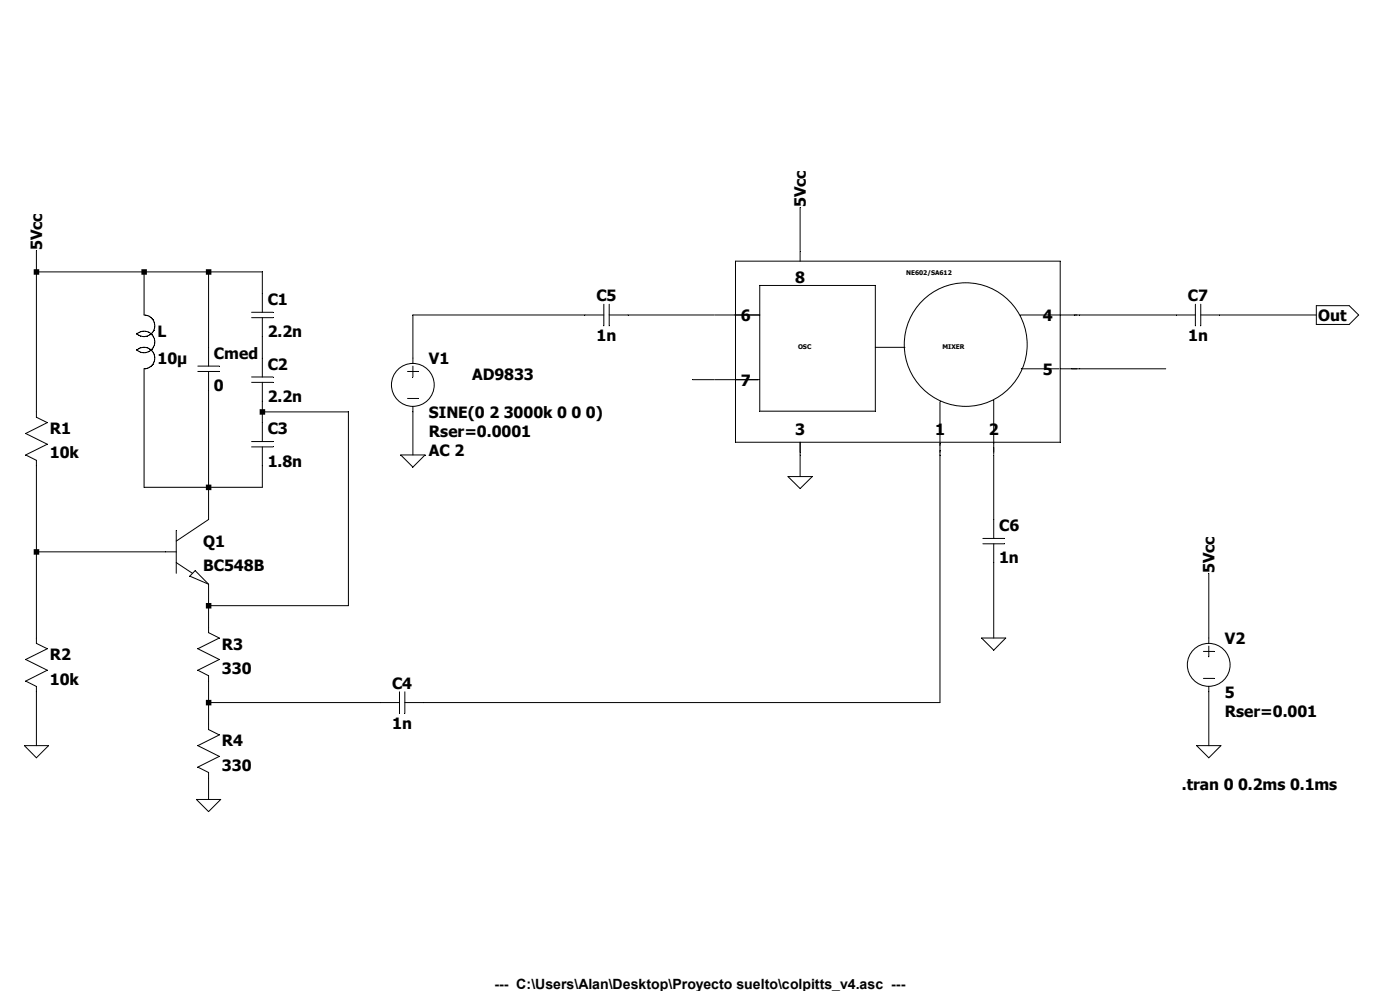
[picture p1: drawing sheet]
<svg xmlns="http://www.w3.org/2000/svg" width="420mm" height="297mm" viewBox="0 0 420 297" stroke-linecap="round" stroke-linejoin="round" font-family="sans-serif">
<g fill="none" stroke="#000" stroke-width=".3">
<path d="M10.9 75.1v50l3.3 1.6-6.5 3.2 6.5 3.2-6.5 3.3 3.2 1.6v54.8l3.3 1.6-6.5 3.3 6.5 3.2-6.5 3.2 3.2 1.6v17.8M220.6 78.3h97.5v54.2h-97.5zM240 62.1v13M240 75.3v3M10.9 81.5h67.8v12.1M43.2 81.5v12.9a3.2 3.2 0 0 1 3 4.5 3.2 3.2 0 0 1-5.3 1M62.6 81.5v28.2M75.5 93.6h6.4M75.5 95.2h6.4M78.7 95.2v17.8M181.1 94.4h-57.2v14.5M181.1 91.2v6.5"/>
<path d="M182.8 94.4h31.4M182.8 91.2v6.5M214.4 94.4h13.5M227.9 85.6h34.7v37.6h-34.7zM306.2 94.4h52.4M358.6 91.2v6.5M360.2 94.4h34.7M360.2 91.2v6.5M394.9 91.6h9.8l2.9 2.8-2.9 2.8h-9.8zM40.9 105a3.2 3.2 0 0 1 5.3 1.1 3.2 3.2 0 0 1-3 4.4v35.5h35.5v-12.1M40.9 100.2a3.2 3.2 0 0 1 4.6 0 3.2 3.2 0 0 1 0 4.6 3.2 3.2 0 0 1-4.6 0M59.4 111.3h6.4"/>
<path d="M59.4 109.7h6.4M62.6 111.3v44.4l-9.7 6.5M75.5 113h6.4M75.5 114.6h6.4M78.7 114.6v17.7M122.3 111.3h3.2M122.3 119.4h3.2M123.9 109.7v3.3M207.8 113.8h6.4M214.4 113.8h13.3M262.6 104.1h8.9M306.4 110.5h11.3"/>
<path d="M318.1 110.5h31.6M75.5 132.3h6.4M75.5 133.9h6.4M78.7 123.4h25.8v58.1h-41.9M120.2 136.4h7.3l-3.6 3.6zM123.9 121.8v14.6M240 132.5v10.3M282 120.4v90.2h-160.5M298.1 120v16.1M298.1 136.4v25M52.9 159v12.8M236.4 142.8h7.3l-3.7 3.6z"/>
<path d="M10.9 165.4h42M52.9 168.6l4.8 3.2M58.5 171l4.1 4.1-5.7-2.4zM62.6 175.1v14.5l3.2 1.6-6.4 3.2 6.4 3.3-6.4 3.2 3.2 1.6v16.2l3.2 1.6-6.4 3.2 6.4 3.2-6.4 3.2 3.2 1.6v8.1M294.9 161.4h6.4M294.9 163h6.4M298.1 163v28.2M362.6 171.8v21M294.5 191.2h7.2l-3.6 3.7zM361 195.2h3.2M362.6 193.6v3.2M62.6 210.6h57.2"/>
<path d="M119.8 207.3v6.5M121.5 207.3v6.5M361 203.3h3.2M362.6 205.7v17.8M7.3 223.5h7.3l-3.7 3.6zM58.9 239.6h7.3l-3.6 3.6zM359 223.5h7.3l-3.7 3.6z"/>
<circle cx="123.8" cy="115.4" r="6.4"/>
<circle cx="289.7" cy="103.3" r="18.5"/>
<circle cx="362.6" cy="199.3" r="6.4"/>
</g>
<path d="M10.1 80.7h1.7v1.6h-1.7zM10.1 164.6h1.7v1.6h-1.7zM42.4 80.7h1.7v1.6h-1.7zM61.8 80.7h1.6v1.6h-1.6zM61.8 145.2h1.6v1.7h-1.6zM61.8 180.7h1.6v1.7h-1.6zM61.8 209.8h1.6v1.6h-1.6zM77.9 122.6h1.6v1.7h-1.6z" fill-rule="evenodd" fill="#000"/>
<g font-size="4.7">
<text x="241.8" y="62.1" transform="rotate(-90 241.8 62.1)">5Vcc</text>
<text x="12.7" y="75.1" transform="rotate(-90 12.7 75.1)">5Vcc</text>
<text x="238.5" y="84.8">8</text>
<text x="80.3" y="91.4">C1</text>
<text x="178.9" y="90.2">C5</text>
<text x="356.4" y="90.2">C7</text>
<text x="47.2" y="101.1">L</text>
<text x="80.3" y="101.1">2.2n</text>
<text x="222.3" y="96.3">6</text>
<text x="312.9" y="96.3">4</text>
<text x="395.5" y="96.3">Out</text>
<text x="64.2" y="107.6">Cmed</text>
<text x="179" y="102.3">1n</text>
<text x="356.4" y="102.3">1n</text>
<text x="47.2" y="109.2">10µ</text>
<text x="80.3" y="110.8">C2</text>
<text x="128.7" y="109.2">V1</text>
<text x="312.9" y="112.4">5</text>
<text x="64.2" y="117.3">0</text>
<text x="141.6" y="114">AD9833</text>
<text x="222.3" y="115.7">7</text>
<text x="80.3" y="120.5">2.2n</text>
<text x="128.7" y="125.3">SINE(0 2 3000k 0 0 0)</text>
<text x="15" y="130.2">R1</text>
<text x="80.3" y="130.2">C3</text>
<text x="128.7" y="131">Rser=0.0001</text>
<text x="238.5" y="130.3">3</text>
<text x="280.5" y="130.3">1</text>
<text x="296.6" y="130.3">2</text>
<text x="15" y="137.4">10k</text>
<text x="128.7" y="136.6">AC 2</text>
<text x="80.3" y="139.8">1.8n</text>
<text x="299.7" y="159.2">C6</text>
<text x="61" y="164">Q1</text>
<text x="61" y="171.3">BC548B</text>
<text x="299.7" y="168.9">1n</text>
<text x="364.4" y="171.8" transform="rotate(-90 364.4 171.8)">5Vcc</text>
<text x="15" y="197.9">R2</text>
<text x="66.6" y="194.7">R3</text>
<text x="367.5" y="193.1">V2</text>
<text x="66.6" y="201.9">330</text>
<text x="15" y="205.2">10k</text>
<text x="117.6" y="206.4">C4</text>
<text x="367.5" y="209.2">5</text>
<text x="367.5" y="214.8">Rser=0.001</text>
<text x="117.7" y="218.4">1n</text>
<text x="66.6" y="223.7">R4</text>
<text x="66.6" y="231">330</text>
<text x="354.5" y="236.6">.tran 0 0.2ms 0.1ms</text>
</g>
<text font-size="4.2" x="148.3" y="296.3">--- C:\Users\Alan\Desktop\Proyecto suelto\colpitts_v4.asc ---</text>
<g font-size="1.9">
<text x="271.9" y="82.5">NE602/SA612</text>
<text x="239.4" y="104.7">OSC</text>
<text x="282.8" y="104.7">MIXER</text>
</g>
</svg>
